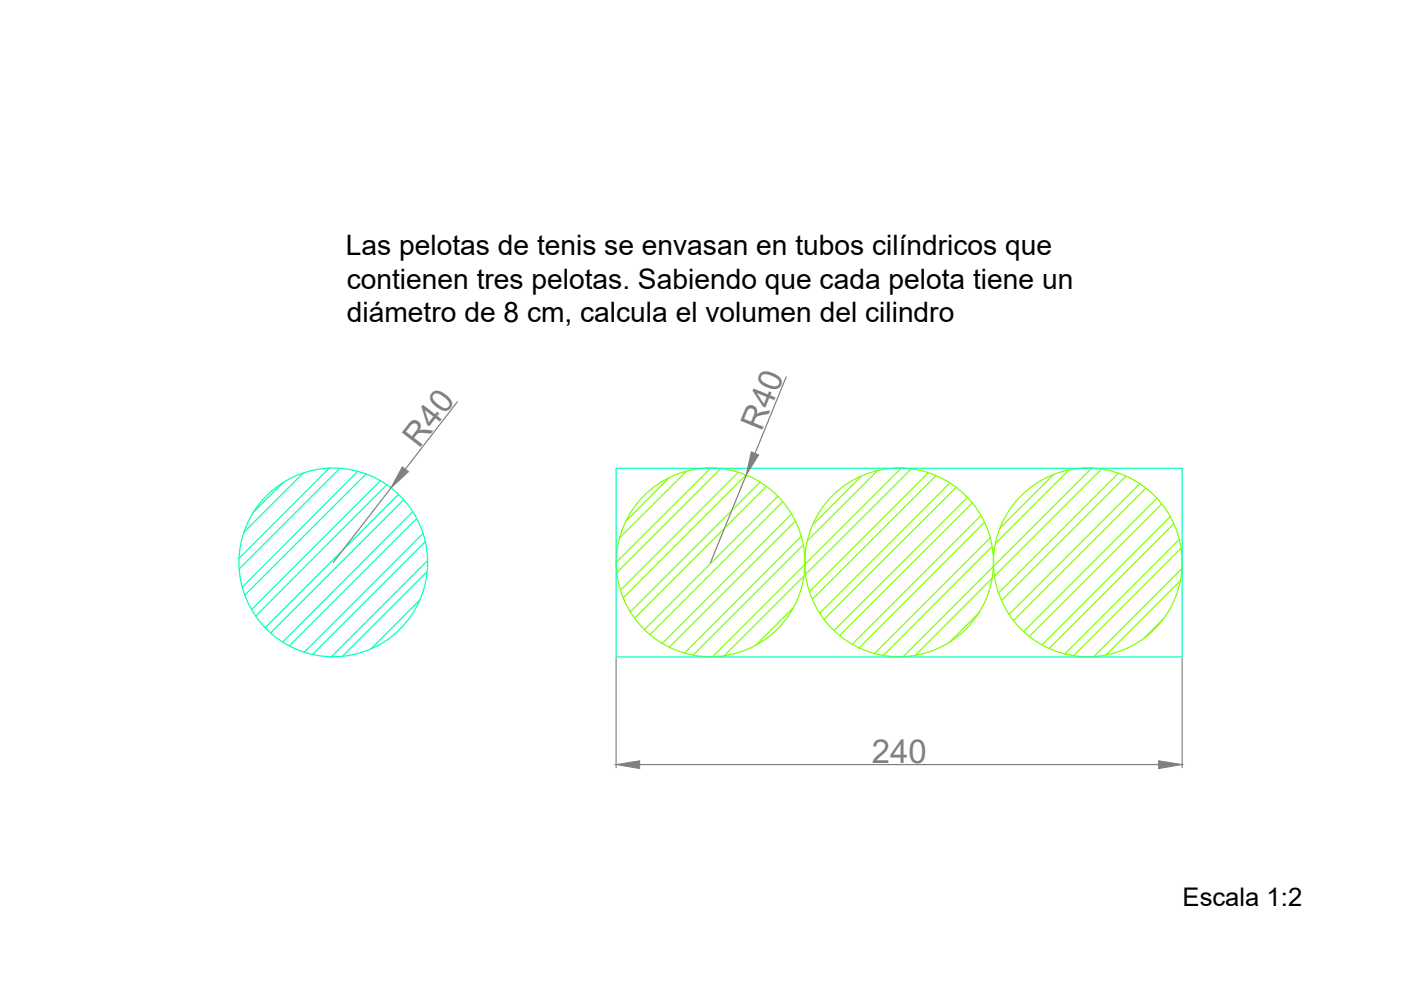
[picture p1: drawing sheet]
<svg xmlns="http://www.w3.org/2000/svg" width="297mm" height="210mm" viewBox="0 0 297 210" stroke-linecap="round" stroke-linejoin="round" font-family="sans-serif">
<!-- layer: pelotas -->
<g fill="none" stroke="#7fff00" stroke-width=".25">
<path d="M145.5 100l-14.2 14.1M150.7 99.3l-20.1 20M152.8 99.4l-22 22M186 99.8l-14.8 14.9M191 99.3l-39.9 39.9M193.2 99.5l-22.4 22.3M226.6 99.7l-15.5 15.5M231.4 99.3l-20.8 20.8M233.5 99.5l-22.7 22.6M141.9 101.3l-9.2 9.2M156.5 100.2l-25 25M158.1 100.7l-26 26.1"/>
<path d="M161.1 102.2l-27.5 27.6M162.5 103.1l-28 28M164.9 105.3l-28.3 28.2M165.9 106.4l-28.1 28.2M167.8 109l-27.4 27.5M168.6 110.5l-26.8 26.8M169.9 113.7l-24.8 24.8M170.3 115.5l-23.4 23.4M182.7 100.9l-10.4 10.4M196.8 100.3l-25.2 25.1M198.4 100.9l-26.2 26.2M201.4 102.4l-27.6 27.6"/>
<path d="M202.7 103.3l-28 28M205.1 105.5l-28.3 28.2M206.1 106.7l-28.1 28.1M208 109.3l-27.3 27.3M208.7 110.8l-26.6 26.6M209.9 114.1l-24.5 24.5M210.3 115.9l-23 23.1M223.3 100.6l-11.3 11.4M237.1 100.3l-25.4 25.4M238.7 101l-26.4 26.4M241.6 102.6l-27.7 27.7M242.9 103.5l-28 28.1"/>
<path d="M245.3 105.7l-28.3 28.2M246.3 106.9l-28.1 28.1M248.1 109.6l-27.2 27.2M248.9 111.1l-26.5 26.4M250 114.4l-24.3 24.3M250.4 116.3l-22.8 22.7M168.2 128.9l-7.9 7.9M170.4 122.1l-16.9 17M207.6 129.9l-6.4 6.3M210.3 122.6l-16.3 16.4M210.6 120.1l-19.1 19.1M246.7 131.2l-4.2 4.2"/>
<path d="M250.3 123.1l-15.8 15.8M250.6 120.5l-18.7 18.7"/>
<circle cx="150.7" cy="119.2" r="20"/>
<circle cx="190.6" cy="119.2" r="20"/>
<circle cx="230.6" cy="119.2" r="20"/>
</g>
<!-- layer: recipientes -->
<g fill="none" stroke="#00ffbf" stroke-width=".25">
<path d="M69.8 99.3l-19.1 19.1M72 99.3l-21.3 21.4M75.8 100l-24.5 24.5M130.6 99.3h120v40h-120zM60.1 102.3l-6.4 6.4M64.3 100.3l-12.6 12.6M77.6 100.5l-25.7 25.7M80.6 102l-27.3 27.3M82 102.8l-27.8 27.9M84.5 104.8l-28.3 28.3M85.6 106l-28.3 28.2M87.5 108.5l-27.6 27.7"/>
<path d="M88.3 110l-27 27M89.6 113.1l-25.1 25.2M90.2 114.9l-24 23.9M90.6 118.9l-20.4 20.4M89 127.3l-10.4 10.3M90.5 121.2l-17.9 18"/>
<circle cx="70.7" cy="119.2" r="20"/>
</g>
<!-- layer: cota -->
<path d="M166.7 79.9l-6.6 16.2M97 85.2l-11.1 14.3M82.9 103.5l-12.3 15.8M158.2 100.8l-7.5 18.5M130.6 139.6v23.1M250.6 139.6v23.1M135.6 162.1h110" fill="none" stroke="#808080" stroke-width=".25"/>
<g fill="#808080" stroke="#808080" stroke-width=".21">
<path d="M85.3 99l1.3 1-3.7 3.5z"/>
<path d="M159.3 95.8l1.6 .6-2.7 4.4z"/>
<path d="M130.6 162.1l5-.8v1.7z"/>
<path d="M245.6 161.3l5 .8-5 .9z"/>
</g>
<g font-size="7" fill="#808080">
<text x="88.8" y="95.1" transform="rotate(-52 88.8 95.1)">R40</text>
<text x="161.5" y="91.6" transform="rotate(-68 161.5 91.6)">R40</text>
<text x="184.9" y="161.7">240</text>
</g>
<g font-size="6">
<text x="73.3" y="54">Las pelotas de tenis se envasan en tubos cilíndricos que</text>
<text x="73.5" y="61.2">contienen tres pelotas. Sabiendo que cada pelota tiene un</text>
<text x="73.6" y="68.3">diámetro de 8 cm, calcula el volumen del cilindro</text>
</g>
<text font-size="5.4" x="250.7" y="192.2">Escala 1:2</text>
</svg>
